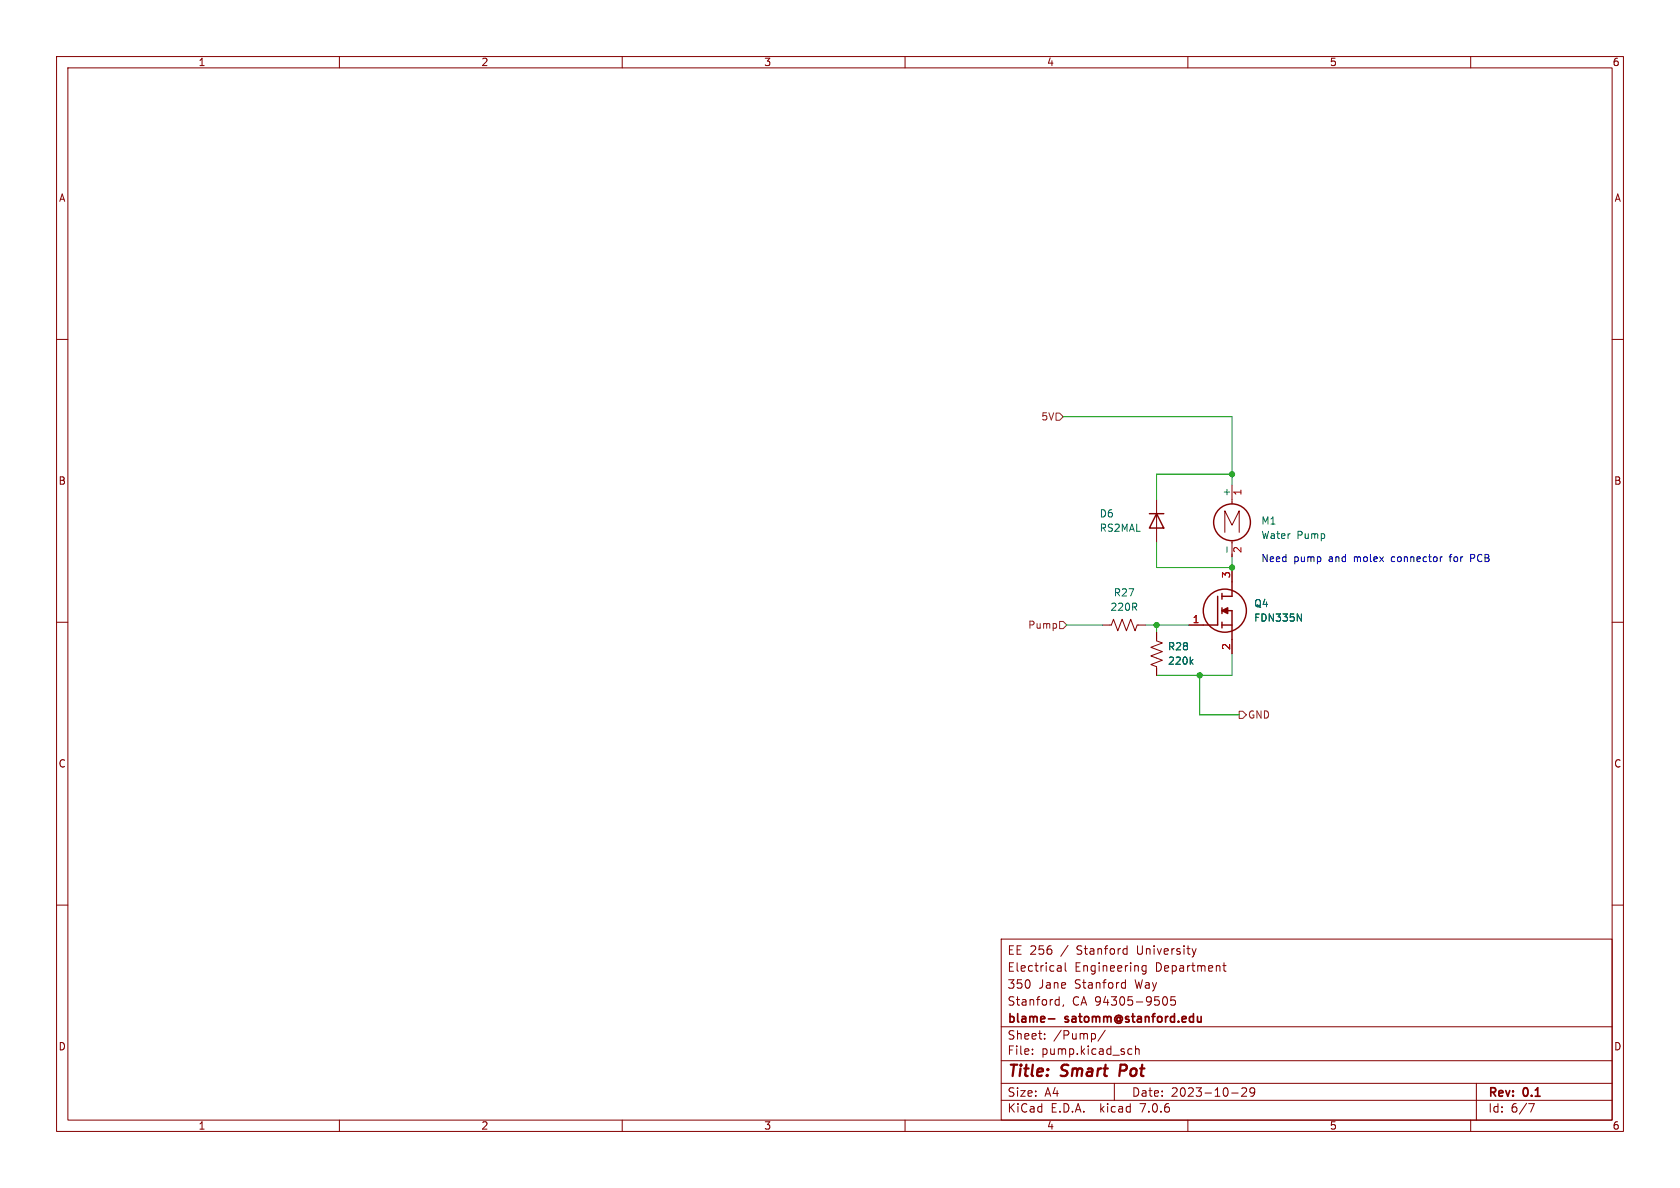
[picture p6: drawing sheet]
<svg xmlns="http://www.w3.org/2000/svg" width="297mm" height="210mm" viewBox="0 0 297 210" stroke-linecap="round" stroke-linejoin="round" font-family="sans-serif">
<g fill="none" stroke="#840000" stroke-width=".18">
<path d="M10 10h277v190h-277zM12 12h273v186h-273zM60 10v2M110 10v2M160 10v2M210 10v2M260 10v2M10 60h2M285 60h2M204.5 88.3v7.6M216.5 94.1v-3.8l1.3 2.5 1.3-2.5v3.8M217.8 85.7v3.4"/>
<path d="M217.8 95.6v2.8M10 110h2M194.9 110.5h1.6l.3-1 .8 2 .8-2 .7 2 .8-2 .8 2 .3-1h1.6M204.5 111.8v1.5l1 .4-2 .7 2 .8-2 .8 2 .7-2 .8 1 .4v1.5M210.2 110.5h2.5M217.8 100.3v2.6M217.8 113v2.6M285 110h2M10 160h2M285 160h2M177 166h108v32h-108zM186.8 176.7l.4 .1"/>
<path d="M187 170.8h.5l.1 .9M187 171.6h.6M187.2 176.2v1.5M187.2 177.6l-.4 .1M187.6 171.1l-.6 .1M188 177.6l-.1 .3M188.3 170.2v1.3l.2 .2M198.5 173.7l.5 .1M198.8 167.7l.4 .1M199 173.2v1.5M199 174.6l-.5 .1M199.2 167.2v1.5"/>
<path d="M199.2 168.6l-.4 .1M202.6 170.8l-.4-.1-.3 .3v.4l.1 .2h.6M202.6 170.7v1.2l-.3 .3-.3-.1M205.7 176.3l.2-.1a.81 .81 0 0 1 .6 .6 .81 .81 0 0 1-.3 .8l-.2 .1a.81 .81 0 0 1-.3-1.4zM207.7 176.2h-.7v.7l.2-.1h.5l.1 .3-.1 .5-.2 .1-.5-.1M211.5 167.7l-.4 1M216.2 170.7h.5M216.4 170.2v1.3l.3 .2M60 198v2M110 198v2M160 198v2M177 194.5h108"/>
<path d="M177 191.5h108M177 187.5h108M177 181.5h108M182.5 186.3v.1M182.5 185.5v.1M184.7 183.6v.1M184.7 182.8v.1M193.6 182.8v.8M195.4 182.1l-1.3 2M197 191.5v3M199.7 185.4l.4 .1M200.1 186.3l-.4 .1"/>
<path d="M200.7 185.5l.3-.1 .3 .1 .1 .9M200.7 184.9v1.5M210 198v2M217.7 193.2h1.2M219.5 192.4l.6-.1 .2 .1 .1 .3-.9 1.1h.9M221.8 192.9l-.3 .3h-.3l-.2-.3 .1-.5 .4-.1 .2 .1a.99 .99 0 0 1-.3 1.4h-.3M260 198v2M261 191.5v6.5M270.2 195.1h1l-.6 1.5"/>
</g>
<path d="M198.1 188.2l-.2 2" fill="none" stroke="#840000" stroke-width=".4"/>
<path d="M212.3 179.7v1M185.3 180.1h1.2M212.3 180.5l-.2 .2-.3-.1" fill="none" stroke="#840000" stroke-width=".3"/>
<path d="M216.9 96.7v.9M210.5 116.9l.4 .5M210.9 116.6l-.5 .5M229.3 108.5l.8 1.3v-1.3" fill="none" stroke="#006464" stroke-width=".18"/>
<g fill="none" stroke="#840000" stroke-width=".25">
<path d="M203.2 90.8h2.5M204.5 90.8l1.2 2.5h-2.5zM215.3 105.4v5.1h-2.6M216 110.5h1.8M216 104.9v1M216 107.4v1.1M216 110v1M216 108h1.8v5M217.8 102.9v2.5h-1.8"/>
<circle cx="217.8" cy="92.3" r="3.3"/>
<circle cx="216.5" cy="107.9" r="3.8"/>
</g>
<path d="M216 108l1-.6v1.1z" fill="#840000" stroke="#840000" stroke-width=".25"/>
<path d="M186.7 73h.6l.7 .7-.7 .6h-.6zM187.3 109.9h.7l.6 .6-.6 .6h-.7zM219.1 125.7h.6l.6 .7-.6 .6h-.6z" fill="none" stroke="#725600" stroke-width=".18"/>
<path d="M255 98.4l-.3 .1M256.2 98.4h.5M256.4 98.1v1.2M260 98.7h.5M260.5 98h-.5v1.3" fill="none" stroke="#0000c2" stroke-width=".18"/>
<path d="M188 73.7h29.8v12M204.5 95.9v4.4h13.3v-1.9M217.8 83.8h-13.3v4.5M188.6 110.5h6.3M202.6 110.5h7.6M204.5 110.5v1.3M212.1 119.4v7h7M217.8 115.6v3.8h-13.3" fill="none" stroke="#009600" stroke-width=".18"/>
<g fill="#009600" stroke="#009600" stroke-width=".18">
<circle cx="204.5" cy="110.5" r=".46"/>
<circle cx="212.1" cy="119.4" r=".46"/>
<circle cx="217.8" cy="100.3" r=".46"/>
<circle cx="217.8" cy="83.8" r=".46"/>
</g>
<g font-size="2.8" fill="#840000">
<text x="178" y="190.9">Title:</text>
<text x="187.7" y="190.9">Smart</text>
<text x="198.7" y="190.9">Pot</text>
</g>
<g font-size="2.1" fill="#840000">
<text x="178" y="172">Electrical</text>
<text x="178" y="169">EE 256</text>
<text x="187.6" y="169">/</text>
<text x="189.9" y="172">Engineering</text>
<text x="190.5" y="169">Stanford</text>
<text x="201.3" y="169">University</text>
<text x="204.3" y="172">Department</text>
<text x="178" y="178">Stanford,</text>
<text x="178" y="175">350</text>
<text x="183.6" y="175">Jane</text>
<text x="189.5" y="178">CA 94305-9505</text>
<text x="190" y="175">Stanford</text>
<text x="200.8" y="175">Way</text>
<text x="178" y="184">Sheet:</text>
<text x="178" y="181.2">blame-</text>
<text x="186.2" y="184">/Pump/</text>
<text x="188.4" y="181.2">satomm@stanford.edu</text>
<text x="178" y="186.7">File:</text>
<text x="184.1" y="186.7">pump.kicad_sch</text>
<text x="178" y="196.9">KiCad</text>
<text x="178" y="194.1">Size:</text>
<text x="184.7" y="194.1">A4</text>
<text x="185.7" y="196.9">E.D.A.</text>
<text x="194.6" y="196.9">kicad</text>
<text x="200" y="194.1">Date:</text>
<text x="201.8" y="196.9">7.0.6</text>
<text x="207" y="194.1">2023-10-29</text>
<text x="263" y="194.3">Rev:</text>
<text x="263" y="196.9">Id:</text>
<text x="267.1" y="196.9">6/7</text>
<text x="269.4" y="194.3">0.1</text>
</g>
<g font-size="1.8" fill="#840000">
<text x="35" y="11.9">1</text>
<text x="85" y="11.9">2</text>
<text x="135" y="11.9">3</text>
<text x="185" y="11.9">4</text>
<text x="235" y="11.9">5</text>
<text x="285" y="11.9">6</text>
<text x="10.3" y="35.9">A</text>
<text x="285.3" y="35.9">A</text>
<text x="10.3" y="85.9">B</text>
<text x="285.3" y="85.9">B</text>
<text x="10.3" y="135.9">C</text>
<text x="285.3" y="135.9">C</text>
<text x="10.3" y="185.9">D</text>
<text x="285.3" y="185.9">D</text>
<text x="35" y="199.9">1</text>
<text x="85" y="199.9">2</text>
<text x="135" y="199.9">3</text>
<text x="185" y="199.9">4</text>
<text x="235" y="199.9">5</text>
<text x="285" y="199.9">6</text>
</g>
<g font-size="1.8" fill="#725600">
<text x="184" y="74.5">5V</text>
<text x="181.7" y="111.4">Pump</text>
<text x="220.5" y="127.2">GND</text>
</g>
<g font-size="1.8" fill="#006464">
<text x="217.6" y="87.9" transform="rotate(-90 217.6 87.9)">+</text>
<text x="194.3" y="91.7">D6</text>
<text x="194.3" y="94.2">RS2MAL</text>
<text x="222.9" y="92.9">M1</text>
<text x="222.9" y="95.5">Water</text>
<text x="229.3" y="95.5">Pump</text>
<text x="196.8" y="105.6">R27</text>
<text x="221.6" y="107.5">Q4</text>
<text x="196.2" y="108.2">220R</text>
<text x="221.6" y="110.1">FDN335N</text>
<text x="206.4" y="115.2">R28</text>
<text x="206.4" y="117.7">220k</text>
</g>
<g font-size="1.8" fill="#a90000">
<text x="219.8" y="87.7" transform="rotate(-90 219.8 87.7)">1</text>
<text x="219.8" y="97.9" transform="rotate(-90 219.8 97.9)">2</text>
<text x="217.6" y="102.3" transform="rotate(-90 217.6 102.3)">3</text>
<text x="210.7" y="110.2">1</text>
<text x="217.6" y="115" transform="rotate(-90 217.6 115)">2</text>
</g>
<g font-size="1.8" fill="#0000c2">
<text x="222.9" y="99.4">Need</text>
<text x="228.7" y="99.4">pump</text>
<text x="235" y="99.4">and</text>
<text x="239.6" y="99.4">molex</text>
<text x="246.4" y="99.4">connector</text>
<text x="257" y="99.4">for</text>
<text x="260.8" y="99.4">PCB</text>
</g>
</svg>
